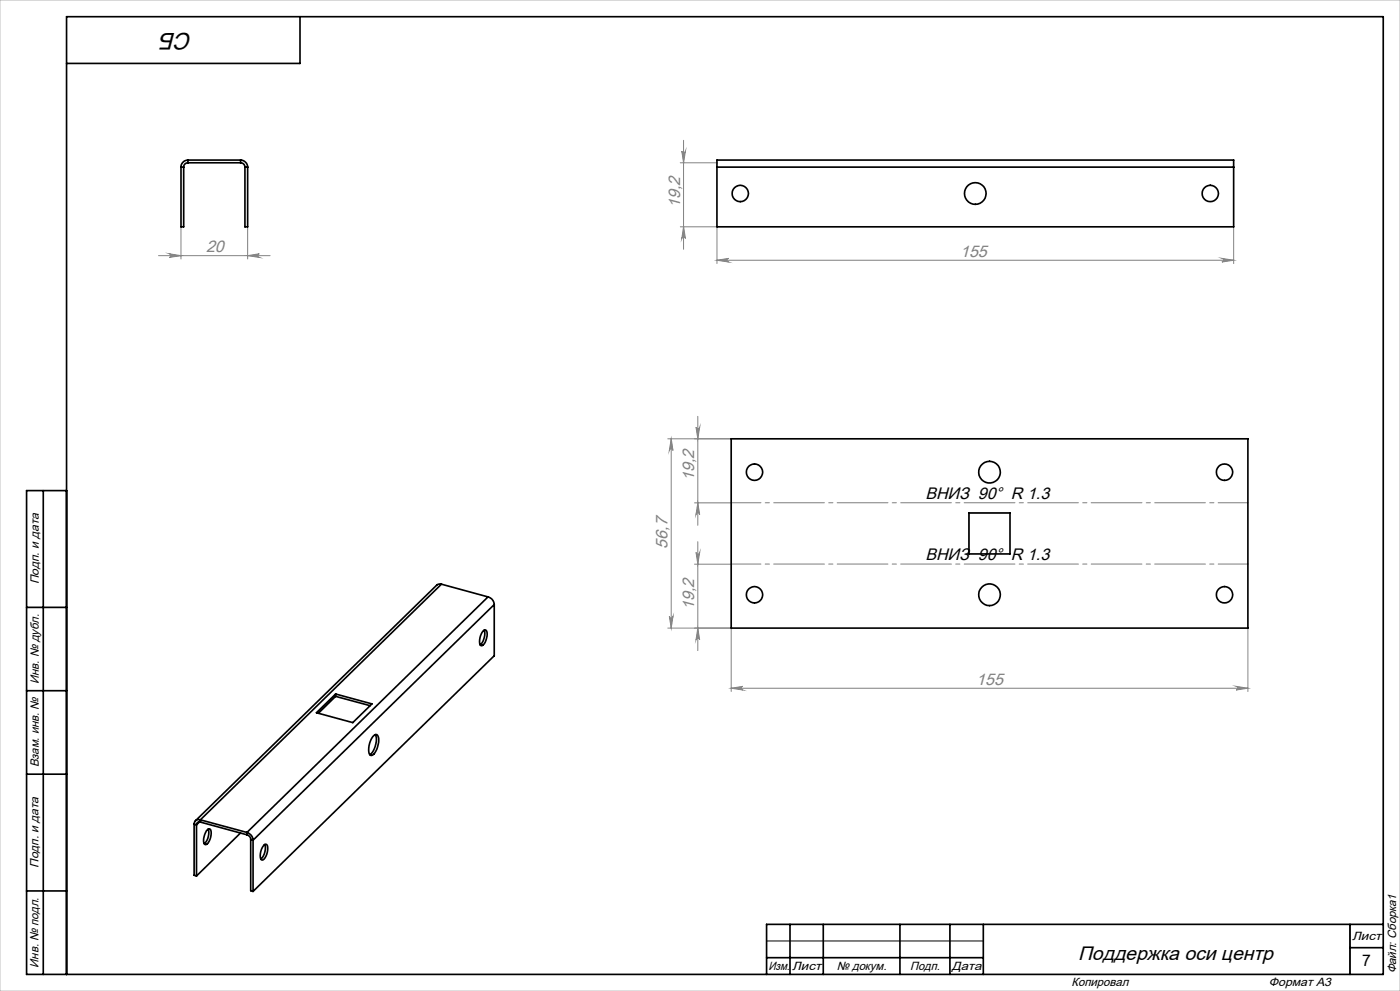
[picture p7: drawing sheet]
<svg xmlns="http://www.w3.org/2000/svg" width="420mm" height="297mm" viewBox="0 0 420 297" stroke-linecap="round" stroke-linejoin="round" font-family="sans-serif">
<g fill="none" stroke="#808080" stroke-width=".3">
<path d="M204.1 48.8h11M204.5 45.3a.55 .55 0 0 0 .6 .5 .55 .55 0 0 0 .5-.5l-.5 3.5zM205.1 42v32.7M47.6 76.6h33.4M50.8 76.1l3.5 .5-3.5 .5a.55 .55 0 0 0 .5-.5 .55 .55 0 0 0-.5-.5zM54.3 68v9.6M74.3 68v9.6M74.3 76.6l3.5-.5a.55 .55 0 0 0-.5 .5 .55 .55 0 0 0 .5 .5zM204.1 68h11M205.1 68l.5 3.5a.55 .55 0 0 0-.5-.5 .55 .55 0 0 0-.6 .5zM215.1 68v11M215.1 78h155"/>
<path d="M215.1 78l3.5-.6a.55 .55 0 0 0-.5 .6 .55 .55 0 0 0 .5 .5zM366.6 77.4l3.5 .6-3.5 .5a.55 .55 0 0 0 .5-.5 .55 .55 0 0 0-.5-.6zM370.1 68v11M200.3 131.5h19.1M201.4 131.5l.5 3.5a.55 .55 0 0 0-.6-.5 .55 .55 0 0 0-.5 .5zM201.4 131.5v56.7M208.8 128a.55 .55 0 0 0 .6 .5 .55 .55 0 0 0 .5-.5l-.6 3.5zM209.3 124.8v32.6M208.4 150.7h11M209.3 150.7l.6 3.5a.55 .55 0 0 0-.5-.5 .55 .55 0 0 0-.6 .5zM208.4 169.1h11M208.8 165.6a.55 .55 0 0 0 .6 .5 .55 .55 0 0 0 .5-.5l-.6 3.5z"/>
<path d="M209.3 162.3v32.7M200.3 188.2l19.1 .1v19M200.8 184.7a.55 .55 0 0 0 .5 .5 .55 .55 0 0 0 .6-.5l-.5 3.5zM209.3 188.2l.6 3.6a.55 .55 0 0 0-.5-.6 .55 .55 0 0 0-.6 .6zM374.4 188.3v19M219.4 206.3l3.4-.6a.55 .55 0 0 0-.5 .5 .55 .55 0 0 0 .5 .6zM219.4 206.3h155M370.8 205.7l3.6 .6-3.6 .5a.55 .55 0 0 0 .6-.6 .55 .55 0 0 0-.6-.5z"/>
</g>
<path d="M405 277v15M230 282h65" fill="none" stroke="#000" stroke-width=".3"/>
<g fill="none" stroke="#000" stroke-width=".5">
<path d="M90 5v14h-70M13 147v145M20 147h-12v145h407v-287h-395v287M8 182h12M8 207h12M8 232h12M8 267h12M237 277v15M247 277v15M270 277v15M285 277v15M295 277v15"/>
<path d="M405 277v15M415 277h-185v15M230 287h65M405 284h10"/>
</g>
<path d="M219.4 150.7h155M374.4 169h-155" fill="none" stroke="#808080" stroke-width=".3" stroke-dasharray="15.2 1.3 1.3 1.3" stroke-dashoffset="6.3"/>
<path d="M0 0h420v297h-420z" fill="none" stroke="#c0c0c0" stroke-width=".3"/>
<g fill="#808080">
<path d="M366.6 77.4l3.5 .6-3.5 .5a.55 .55 0 0 0 .5-.5 .55 .55 0 0 0-.5-.6zM215.1 78l3.5-.6a.55 .55 0 0 0-.5 .6 .55 .55 0 0 0 .5 .5zM370.8 205.7l3.6 .6-3.6 .5a.55 .55 0 0 0 .6-.6 .55 .55 0 0 0-.6-.5zM219.4 206.3l3.4-.6a.55 .55 0 0 0-.5 .5 .55 .55 0 0 0 .5 .6z"/>
<path d="M205.1 68l.5 3.5a.55 .55 0 0 0-.5-.5 .55 .55 0 0 0-.6 .5zM204.5 45.3a.55 .55 0 0 0 .6 .5 .55 .55 0 0 0 .5-.5l-.5 3.5zM209.3 188.2l.6 3.6a.55 .55 0 0 0-.5-.6 .55 .55 0 0 0-.6 .6zM208.8 165.6a.55 .55 0 0 0 .6 .5 .55 .55 0 0 0 .5-.5l-.6 3.5zM209.3 150.7l.6 3.5a.55 .55 0 0 0-.5-.5 .55 .55 0 0 0-.6 .5zM208.8 128a.55 .55 0 0 0 .6 .5 .55 .55 0 0 0 .5-.5l-.6 3.5z"/>
<path d="M201.4 131.5l.5 3.5a.55 .55 0 0 0-.6-.5 .55 .55 0 0 0-.5 .5zM200.8 184.7a.55 .55 0 0 0 .5 .5 .55 .55 0 0 0 .6-.5l-.5 3.5z"/>
<path d="M50.8 76.1l3.5 .5-3.5 .5a.55 .55 0 0 0 .5-.5 .55 .55 0 0 0-.5-.5zM74.3 76.6l3.5-.5a.55 .55 0 0 0-.5 .5 .55 .55 0 0 0 .5 .5z"/>
</g>
<g fill="none" stroke="#000" stroke-width=".5">
<path d="M54.3 50.1h.8M54.3 50.1v17.9h.8v-17.9M56.4 48.8a1.27 1.27 0 0 0-1.3 1.3M56.4 48a2.11 2.11 0 0 0-2.1 2.1M56.4 48v.8M56.4 48h15.8M56.4 48.8h15.8M72.2 48.8a1.33 1.33 0 0 1 1.3 1.3M72.2 48a2.17 2.17 0 0 1 2.1 2.1M72.2 48v.8M73.5 50.1h.8M73.5 50.1v17.9h.8v-17.9"/>
<path d="M215.1 50.1v-2.1h155v2.1M215.1 50.1h155M215.1 50.1v17.9h155v-17.9M219.4 131.5h155v56.7h-155zM290.7 153.7h12.3v12.3h-12.3zM132.4 175.1l-1.3 .2-72.5 70.7M132.4 175.1l-72.3 70.6M132.4 175.1l14 3.8M146.4 178.9a2.51 2.51 0 0 1 1.9 2.3M146.4 178.9l-72.3 70.6M145 189.1l.6-.3a1.98 1.98 0 0 1 .4 2.4l-.7 1.7a.85 .85 0 0 1-1.1 .5 4.2 4.2 0 0 1 .8-4.3zM145.2 188.9a4.5 4.5 0 0 1-1.2 4.3"/>
<path d="M148.3 181.2l-72.4 70.6M148.3 181.2v15.3l-72.4 70.7M94.9 213.6l5.8-5.6 10.9 3-5.8 5.6zM100.7 208v.7M100.7 208.7l-5.2 5.1M100.7 208.7l10.3 2.8M112.1 220.5a.73 .73 0 0 1 .8-.4 .73 .73 0 0 1 .6 .6 6.1 6.1 0 0 1-1.7 5.6l-.4 .1a1.71 1.71 0 0 1-.8-2.3l.6-2.1zM112.6 220.2a5.7 5.7 0 0 1-1.7 6M58.2 247l.7 .2M58.2 247v15.3l.7 .2M58.9 247.2v15.3M59.8 246.3l-.9 .9"/>
<path d="M60.1 245.7a1.32 1.32 0 0 0-1.9 1.3M60.1 246.4a.86 .86 0 0 0-1.2 .8M60.1 245.7l14 3.8M60.1 246.4l14 3.8M60.1 245.7v.7M62.2 248.7l.6-.3a1.99 1.99 0 0 1 .4 2.5l-.7 1.6a.83 .83 0 0 1-1.1 .5 4 4 0 0 1 .8-4.3zM62.5 248.5a4.6 4.6 0 0 1-1.2 4.4M72.1 249.7l-13.2 12.8M74.1 250.2a1.5 1.5 0 0 1 1.1 1.4M74.1 249.5a2.53 2.53 0 0 1 1.8 2.3M74.1 249.5v.7M75.2 251.6l.7 .2"/>
<path d="M75.2 251.6v15.3l.7 .3M75.9 251.8v15.4M79.2 253.3l.6-.3a1.99 1.99 0 0 1 .4 2.5l-.7 1.6a.81 .81 0 0 1-1.1 .6 4.2 4.2 0 0 1 .8-4.4zM79.4 253.1a4.6 4.6 0 0 1-1.2 4.4"/>
<circle cx="222.1" cy="58" r="2.45"/>
<circle cx="292.6" cy="58" r="3.3"/>
<circle cx="363.1" cy="58" r="2.46"/>
<circle cx="226.3" cy="141.5" r="2.45"/>
<circle cx="296.9" cy="141.5" r="3.3"/>
<circle cx="367.3" cy="141.5" r="2.45"/>
<circle cx="226.3" cy="178.2" r="2.45"/>
<circle cx="296.9" cy="178.2" r="3.3"/>
<circle cx="367.3" cy="178.2" r="2.46"/>
</g>
<text font-size="7.1" x="57.8" y="9.8" transform="rotate(-180 57.8 9.8)">СБ</text>
<text font-size="5.8" x="323.4" y="287.7">Поддержка оси центр</text>
<g font-size="5" fill="#808080">
<text x="204" y="62.3" transform="rotate(-90 204 62.3)">19,2</text>
<text x="61.8" y="75.5">20</text>
<text x="288" y="76.9">155</text>
<text x="208.3" y="144.2" transform="rotate(-90 208.3 144.2)">19,2</text>
<text x="200.3" y="164.4" transform="rotate(-90 200.3 164.4)">56,7</text>
<text x="208.3" y="182.8" transform="rotate(-90 208.3 182.8)">19,2</text>
<text x="292.9" y="205.2">155</text>
</g>
<g font-size="5">
<text x="277.6" y="149.6">ВНИЗ 90° R 1.3</text>
<text x="277.6" y="168">ВНИЗ 90° R 1.3</text>
</g>
<text font-size="4.8" x="408.7" y="289.5">7</text>
<g font-size="3.6">
<text x="11.6" y="175.1" transform="rotate(-90 11.6 175.1)">Подп. и дата</text>
<text x="11.6" y="205" transform="rotate(-90 11.6 205)">Инв. № дубл.</text>
<text x="11.6" y="230" transform="rotate(-90 11.6 230)">Взам. инв. №</text>
<text x="11.6" y="260.1" transform="rotate(-90 11.6 260.1)">Подп. и дата</text>
<text x="405.6" y="281.6">Лист</text>
<text x="11.6" y="290" transform="rotate(-90 11.6 290)">Инв. № подл.</text>
<text x="230.5" y="290.6">Изм.</text>
<text x="237.7" y="290.6">Лист</text>
<text x="251" y="290.6">№ докум.</text>
<text x="273" y="290.6">Подп.</text>
<text x="285.5" y="290.6">Дата</text>
<text x="418.9" y="291.7" transform="rotate(-90 418.9 291.7)">Файл: Сборка1</text>
<text x="321.5" y="295.6">Копировал</text>
<text x="380.7" y="295.6">Формат А3</text>
</g>
</svg>
